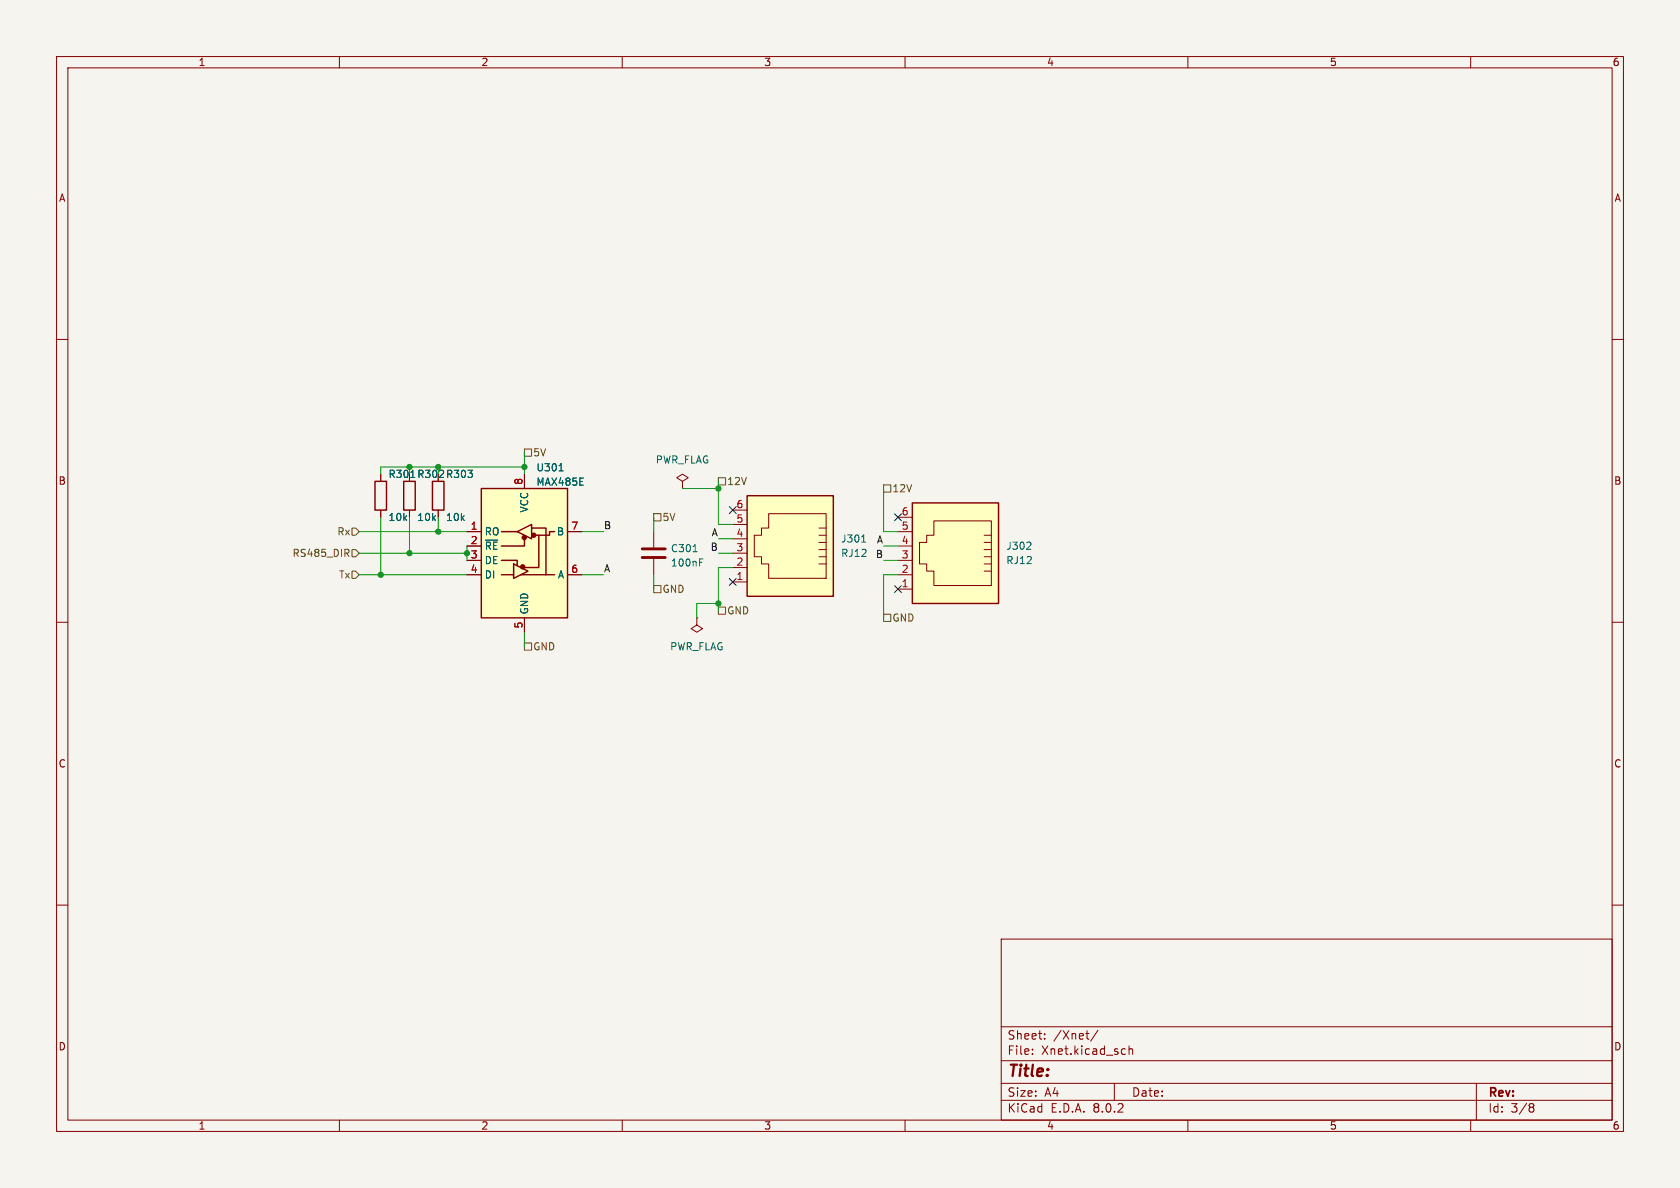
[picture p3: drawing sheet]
<svg xmlns="http://www.w3.org/2000/svg" width="297mm" height="210mm" viewBox="0 0 297 210" stroke-linecap="round" stroke-linejoin="round" font-family="sans-serif">
<path d="M0 0h297v210h-297z" fill="#f5f4ef" stroke="#f5f4ef" stroke-width=".18"/>
<g fill="none" stroke="#840000" stroke-width=".18">
<path d="M10 10h277v190h-277zM12 12h273v186h-273zM60 10v2M110 10v2M160 10v2M210 10v2M260 10v2M10 60h2M285 60h2M10 110h2M285 110h2M10 160h2"/>
<path d="M285 160h2M177 166h108v32h-108zM60 198v2M110 198v2M160 198v2M177 194.5h108M177 191.5h108M177 187.5h108M177 181.5h108M182.5 186.3v.1M182.5 185.5v.1M184.7 183.6v.1"/>
<path d="M184.7 182.8v.1M192 182.7h.5M192.4 183.7h.1M194.1 182.1l-1.3 2M197 191.5v3M198.8 185.4l.2 .1M199 186.3l-.2 .1M199.6 184.9v1.5M199.6 185.5l.2-.1 .4 .1v.9M210 198v2M260 198v2M261 191.5v6.5"/>
<path d="M270.6 195.1h.3l.3 .3-.3 .3M270.6 195.7h.3M270.9 195.7l.2 .2 .1 .4-.3 .3h-.3"/>
</g>
<path d="M85.1 86.4h15.2v22.8h-15.2z" fill="#ffffc2"/>
<g fill="none" stroke="#840000" stroke-width=".25">
<path d="M66.3 85.1h2v5.1h-2zM71.4 85.1h2v5.1h-2zM76.5 85.1h2v5.1h-2zM85.1 86.4h15.2v22.8h-15.2zM88.6 99.1h2.8v.9M88.6 94h2.8M90.8 99.7l2.5 1.3-2.5 1.2zM91.4 94l2.6-1.3v2.6zM92.7 95.3v1.2h-4.1M94 93.3h2.5v8.3M95.2 94.6v5.7h-2.5M98 94h-.8v.6h-2.6"/>
<path d="M88.6 101.6h2.2M92.1 101.6h5.9"/>
</g>
<g fill="#840000" stroke="#840000" stroke-width=".25">
<circle cx="92.4" cy="100.2" r=".36"/>
<circle cx="92.7" cy="95" r=".36"/>
<circle cx="94.4" cy="94.6" r=".36"/>
</g>
<g fill="none" stroke="#840000" stroke-width=".18">
<path d="M67.3 83.8v1.3M67.3 90.2v1.2M72.4 90.2v1.2M77.5 90.2v1.2M82.5 94h2.6M82.5 96.5h2.6M82.5 99.1h2.6M92.7 83.8v2.6M94 93.3h.1M100.3 94h2.6M82.5 101.6h2.6M92.7 109.2v2.6"/>
<path d="M100.3 101.6h2.6"/>
</g>
<path d="M98.8 83.2h.8" fill="none" stroke="#006464" stroke-width=".18"/>
<path d="M132.1 87.6h15.2v17.8h-15.2z" fill="#ffffc2"/>
<g fill="none" stroke="#840000" stroke-width=".18">
<path d="M115.6 94v2.8M115.6 98.8v2.8M129.5 97.8h2.6M129.5 95.3h2.6M129.5 92.7h2.6M129.5 90.2h2.6M135.9 90.8h10.1v11.4h-10.1v-2.5h-1.3v-1.3h-1.3v-3.8h1.3v-1.3h1.3zM144.8 99.7h1.2M144.8 98.4h1.2M144.8 97.2h1.2M144.8 95.9h1.2M144.8 94.6h1.2"/>
<path d="M144.8 93.3h1.2M123.2 109.2v1.3l1 .6-1 .7-1-.7 1-.6M123.2 109.2h.1M129.5 102.9h2.6M129.5 100.3h2.6"/>
</g>
<path d="M132.1 87.6h15.2v17.8h-15.2z" fill="none" stroke="#840000" stroke-width=".25"/>
<path d="M122.5 97.5h.8M123.7 99.4h.4M123.7 98.8h.6M152.3 95.8h.8" fill="none" stroke="#006464" stroke-width=".18"/>
<path d="M113.5 98.6h4.1M113.5 97h4.1" fill="none" stroke="#840000" stroke-width=".51"/>
<path d="M161.3 88.9h15.2v17.8h-15.2z" fill="#ffffc2"/>
<g fill="none" stroke="#840000" stroke-width=".18">
<path d="M67.3 83.8v1.3M67.3 90.2v1.2M72.4 90.2v1.2M77.5 90.2v1.2M82.5 99.1h2.6M82.5 96.5h2.6M82.5 94h2.6M92.7 83.8v2.6M100.3 94h2.6M120.6 85.1l1.1-.6-1.1-.7-1 .7 1 .6v1.3M120.6 86.4h.1M158.7 99.1h2.6"/>
<path d="M158.7 96.5h2.6M158.7 94h2.6M158.7 91.4h2.6M165.1 92.1h10.2v11.4h-10.2v-2.5h-1.3v-1.3h-1.2v-3.8h1.2v-1.3h1.3zM174 99.7h1.3M174 98.4h1.3M174 97.2h1.3M174 95.9h1.3M174 94.6h1.3M82.5 101.6h2.6M92.7 109.2v2.6M100.3 101.6h2.6"/>
<path d="M158.7 104.1h2.6M158.7 101.6h2.6M174 101h1.3"/>
</g>
<path d="M161.3 88.9h15.2v17.8h-15.2z" fill="none" stroke="#840000" stroke-width=".25"/>
<path d="M98.8 83.2h.8M182.1 95.9l.2 .2-.1 .3-.7 .7h.8" fill="none" stroke="#006464" stroke-width=".18"/>
<g fill="none" stroke="#725600" stroke-width=".18">
<path d="M92.7 79.4h1.3v1.2h-1.3zM61.3 97.8l.4 .6M61.6 97.2l.1 .1-.1 .4M62.2 97.2h.7l.6 .6-.6 .6h-.7zM62.2 93.3h.7l.6 .7-.6 .6h-.7zM115.6 90.8h1.2v1.3h-1.2zM127 84.5h1.3v1.2h-1.3zM156.2 85.7h1.3v1.3h-1.3zM62.2 101h.7l.6 .6-.6 .6h-.7zM92.7 113.7h1.3v1.2h-1.3zM115.6 103.5h1.2v1.3h-1.2zM127 107.3h1.3v1.3h-1.3z"/>
<path d="M156.2 108.6h1.3v1.3h-1.3z"/>
</g>
<g fill="none" stroke="#009600" stroke-width=".18">
<path d="M63.5 94h19M63.5 97.8h19M67.3 91.4v10.2M72.4 82.6v1.2M72.4 91.4v6.4M77.5 82.6v1.2M77.5 91.4v2.6M82.5 96.5v2.6M92.7 82.6h-25.4v1.2M92.7 80v3.8M102.9 94h3.8M115.6 91.4v2.6"/>
<path d="M120.6 86.4h6.4M127 95.3h2.5M127 85.1v7.6h2.5M127 97.8h2.5M156.2 86.4v7.6h2.5M156.2 96.5h2.5M156.2 99.1h2.5M63.5 101.6h19M92.7 111.8v2.5M102.9 101.6h3.8M115.6 101.6v2.5M127 106.7h-3.8v2.5"/>
<path d="M129.5 100.3h-2.5v7.7M158.7 101.6h-2.5v7.6"/>
</g>
<path d="M128.9 89.6l1.2 1.2M130.1 89.6l-1.2 1.2M158.1 90.8l1.3 1.2M159.4 90.8l-1.3 1.2M128.9 102.3l1.2 1.2M130.1 102.3l-1.2 1.2M158.1 103.5l1.3 1.2M159.4 103.5l-1.3 1.2" fill="none" stroke="#000084" stroke-width=".18"/>
<g fill="#009600" stroke="#009600" stroke-width=".18">
<circle cx="77.5" cy="82.6" r=".46"/>
<circle cx="77.5" cy="94" r=".46"/>
<circle cx="82.5" cy="97.8" r=".46"/>
<circle cx="72.4" cy="97.8" r=".46"/>
<circle cx="67.3" cy="101.6" r=".46"/>
<circle cx="72.4" cy="82.6" r=".46"/>
<circle cx="92.7" cy="82.6" r=".46"/>
<circle cx="127" cy="106.7" r=".46"/>
<circle cx="127" cy="86.4" r=".46"/>
</g>
<text font-size="2.8" fill="#840000" x="178" y="190.9">Title:</text>
<g font-size="2.1" fill="#840000">
<text x="178" y="184">Sheet:</text>
<text x="186.2" y="184">/Xnet/</text>
<text x="178" y="186.7">File:</text>
<text x="184.1" y="186.7">Xnet.kicad_sch</text>
<text x="178" y="196.9">KiCad</text>
<text x="178" y="194.1">Size:</text>
<text x="184.7" y="194.1">A4</text>
<text x="185.7" y="196.9">E.D.A.</text>
<text x="193.3" y="196.9">8.0.2</text>
<text x="200" y="194.1">Date:</text>
<text x="263" y="194.3">Rev:</text>
<text x="263" y="196.9">Id:</text>
<text x="267.1" y="196.9">3/8</text>
</g>
<g font-size="1.8" fill="#840000">
<text x="35" y="11.9">1</text>
<text x="85" y="11.9">2</text>
<text x="135" y="11.9">3</text>
<text x="185" y="11.9">4</text>
<text x="235" y="11.9">5</text>
<text x="285" y="11.9">6</text>
<text x="10.3" y="35.9">A</text>
<text x="285.3" y="35.9">A</text>
<text x="10.3" y="85.9">B</text>
<text x="68.6" y="84.7">R301 R302 R303</text>
<text x="285.3" y="85.9">B</text>
<text x="10.3" y="135.9">C</text>
<text x="285.3" y="135.9">C</text>
<text x="10.3" y="185.9">D</text>
<text x="285.3" y="185.9">D</text>
<text x="35" y="199.9">1</text>
<text x="85" y="199.9">2</text>
<text x="135" y="199.9">3</text>
<text x="185" y="199.9">4</text>
<text x="235" y="199.9">5</text>
<text x="285" y="199.9">6</text>
</g>
<g font-size="1.8" fill="#725600">
<text x="94.2" y="80.9">5V</text>
<text x="128.5" y="86">12V</text>
<text x="157.7" y="87.2">12V</text>
<text x="59.5" y="94.8">Rx</text>
<text x="117" y="92.3">5V</text>
<text x="51.6" y="98.7">RS485_DIR</text>
<text x="59.8" y="102.5">Tx</text>
<text x="117" y="105">GND</text>
<text x="128.5" y="108.8">GND</text>
<text x="157.7" y="110.1">GND</text>
<text x="94.2" y="115.2">GND</text>
</g>
<g font-size="1.8" fill="#006464">
<text x="94.7" y="83.5">U301</text>
<text x="115.8" y="82.1">PWR_FLAG</text>
<text x="94.7" y="86.1">MAX485E</text>
<text x="68.6" y="92.3">10k</text>
<text x="73.7" y="92.3">10k</text>
<text x="78.7" y="92.3">10k</text>
<text x="85.6" y="94.8">RO</text>
<text x="93.6" y="90.7" transform="rotate(-90 93.6 90.7)">VCC</text>
<text x="98.3" y="94.8">B</text>
<text x="85.6" y="97.4">~{RE}</text>
<text x="85.6" y="99.9">DE</text>
<text x="118.5" y="97.8">C301</text>
<text x="118.5" y="100.4">100nF</text>
<text x="148.6" y="96.1">J301</text>
<text x="148.6" y="98.7">RJ12</text>
<text x="177.8" y="97.4">J302</text>
<text x="177.8" y="99.9">RJ12</text>
<text x="85.6" y="102.5">DI</text>
<text x="98.5" y="102.5">A</text>
<text x="93.6" y="108.7" transform="rotate(-90 93.6 108.7)">GND</text>
<text x="118.4" y="115.2">PWR_FLAG</text>
</g>
<g font-size="1.8" fill="#a90000">
<text x="92.5" y="85.8" transform="rotate(-90 92.5 85.8)">8</text>
<text x="130.1" y="89.9">6</text>
<text x="83.1" y="93.7">1</text>
<text x="100.9" y="93.7">7</text>
<text x="130.1" y="95">4</text>
<text x="130.1" y="92.5">5</text>
<text x="159.3" y="93.7">5</text>
<text x="159.3" y="91.2">6</text>
<text x="83.1" y="96.3">2</text>
<text x="83.1" y="98.8">3</text>
<text x="83.1" y="101.3">4</text>
<text x="100.9" y="101.3">6</text>
<text x="130.1" y="100.1">2</text>
<text x="130.1" y="97.5">3</text>
<text x="159.3" y="101.3">2</text>
<text x="159.3" y="98.8">3</text>
<text x="159.3" y="96.3">4</text>
<text x="130.1" y="102.6">1</text>
<text x="159.3" y="103.9">1</text>
<text x="92.5" y="111.2" transform="rotate(-90 92.5 111.2)">5</text>
</g>
<g font-size="1.8" fill="#0f0f0f">
<text x="106.7" y="93.6">B</text>
<text x="125.7" y="94.9">A</text>
<text x="106.7" y="101.3">A</text>
<text x="125.5" y="97.4">B</text>
<text x="154.7" y="98.7">B</text>
<text x="154.9" y="96.2">A</text>
</g>
</svg>
